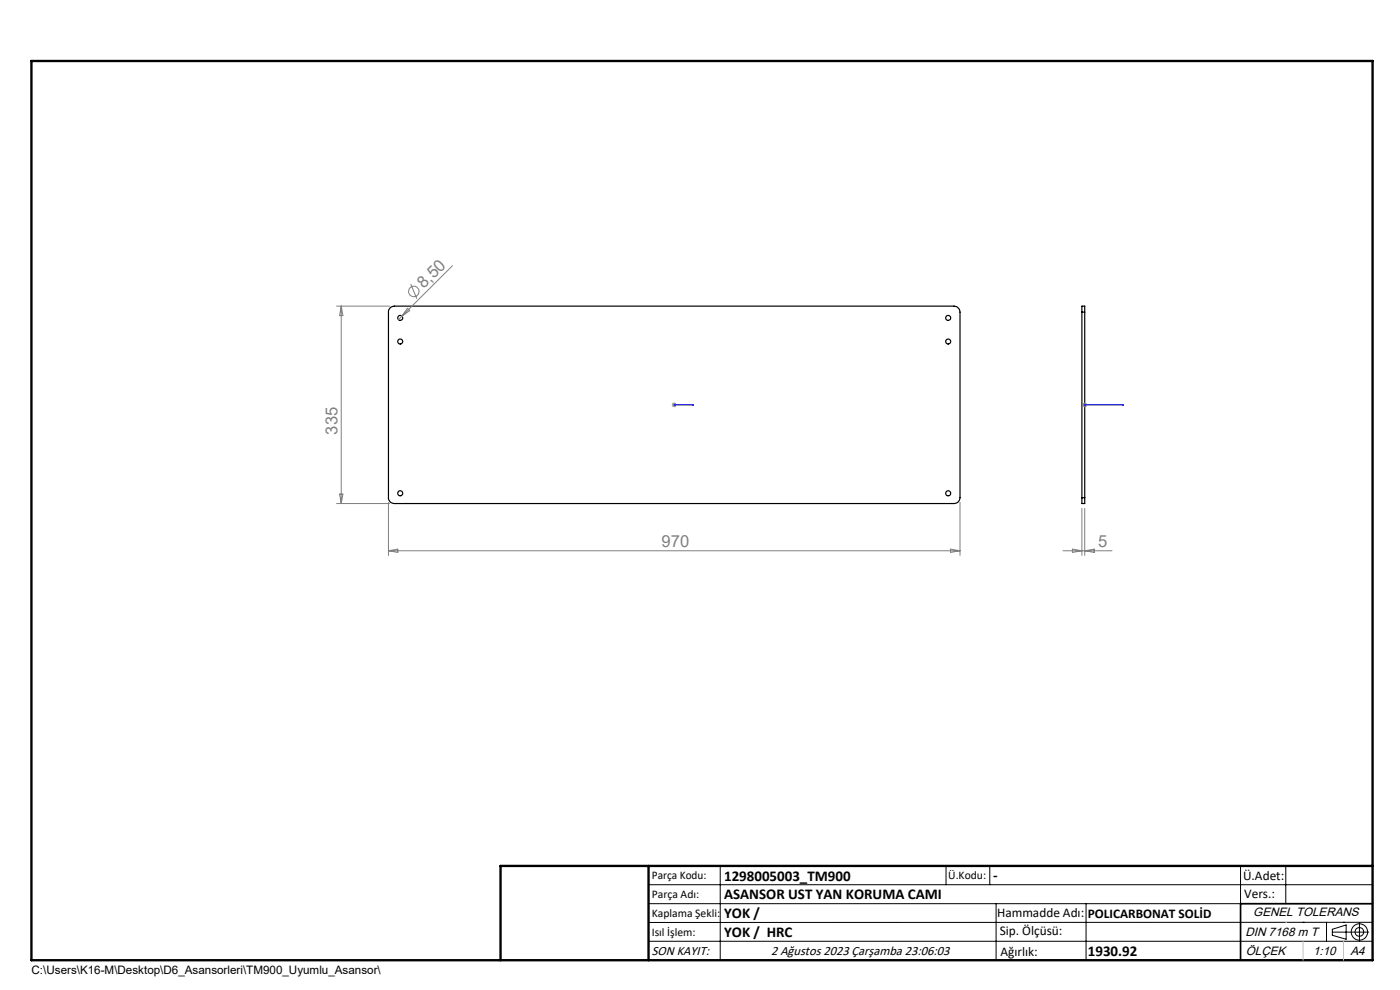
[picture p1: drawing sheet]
<svg xmlns="http://www.w3.org/2000/svg" width="297mm" height="210mm" viewBox="0 0 297 210" stroke-linecap="round" stroke-linejoin="round" font-family="sans-serif">
<g fill="none" stroke="#000" stroke-width=".25">
<path d="M82.8 65.3l.8-.4h118.8a1.33 1.33 0 0 1 1.3 1.3v39.4a1.26 1.26 0 0 1-1.3 1.2h-118.8a1.21 1.21 0 0 1-1.2-1.2v-39.6zM229.5 66.2v-1.3h.6v1.3M229.5 66.2v39.4M229.5 66.2h.6M230.1 66.2v39.4M229.5 105.6v1.2h.6v-1.2M229.5 105.6h.6M106.2 203.7h185"/>
<circle cx="84.9" cy="72.4" r=".54"/>
<circle cx="84.9" cy="67.4" r=".54"/>
<circle cx="201.2" cy="72.4" r=".54"/>
<circle cx="201.2" cy="67.4" r=".54"/>
<circle cx="84.9" cy="104.6" r=".52"/>
<circle cx="201.2" cy="104.6" r=".52"/>
</g>
<g fill="none" stroke="#808080" stroke-width=".21">
<path d="M96 56.4l-10.7 10.7M71.4 64.9h11.3M72.4 64.9v41.9M72.4 64.9l.3 2h-.7zM85.3 67.1l-.8 .7M86.4 65.4l.5 .5-1.6 1.2zM87.1 60.2l1.3 3.2M142.5 85.9h1M142.7 85.5l.7 .7M143 85.4v1M143.4 85.5l-.7 .7M229.6 85.9h1"/>
<path d="M229.8 85.5l.7 .7M230.1 85.4v1M230.5 85.5l-.7 .7M71.4 106.8h11.3M72 104.8h.7l-.3 2zM82.4 116.8h121.3M82.4 106.6v11.2M82.4 116.8l2-.3v.7zM201.6 116.5l2.1 .3-2.1 .4zM203.7 106.6v11.2M225.5 116.8h10.4M227.5 116.5l2 .3-2 .4z"/>
<path d="M229.5 107.8v10M230.1 107.8v10M230.1 116.8l2-.3v.7z"/>
<circle cx="87.8" cy="61.8" r="1.09"/>
</g>
<g fill="none" stroke="#000" stroke-width=".21">
<path d="M137.6 187.7h153.6M137.6 191.7h153.6M137.6 199.7h153.6M152.8 183.7v20M200.7 183.7v4M210 183.7v4M211.3 191.7v12M230.4 191.7v12M263.2 183.7v20M272.8 183.7v8M276.4 195.6h.1M281.4 195.6v4.1"/>
<path d="M282.6 197.7h7.8M282.6 197.1l3-.9v3l-3-.8zM285 195.6h.1M288.4 195.8v3.8M291.2 195.6l-153.6 .1"/>
<circle cx="288.4" cy="197.7" r="1.74"/>
<circle cx="288.4" cy="197.7" r=".93"/>
</g>
<path d="M142.9 85.9h.2zM143 85.9h.1M143 85.9h4.2M147.2 85.9h-.4h.4M230 85.9h.2zM230.1 85.9h.1M230.1 85.9h8.3M238.4 85.9h-.4h.4" fill="none" stroke="#00f" stroke-width=".21"/>
<path d="M291.2 191.7h-28v12" fill="none" stroke="#000" stroke-width=".35"/>
<path d="M6.7 12.9h284.5v190.8h-284.5zM137.6 183.7v20M291.2 183.7h-185v20" fill="none" stroke="#000" stroke-width=".5"/>
<path d="M272.8 195.6h.1M276.4 199.7v4M285 199.7v4" fill="none" stroke="#c0c0c0" stroke-width=".21"/>
<g fill="#00f">
<path d="M146.8 85.9h.4zM142.9 85.9h.2z"/>
<path d="M230 85.9h.2zM238 85.9h.4z"/>
</g>
<g font-size="3.5" fill="#808080">
<text x="89.9" y="61.3" transform="rotate(-45 89.9 61.3)">8,50</text>
<text x="71.6" y="92.2" transform="rotate(-90 71.6 92.2)">335</text>
<text x="140.4" y="116">970</text>
<text x="233" y="116">5</text>
</g>
<g font-size="3.2">
<text x="153.6" y="186.8">1298005003_TM900</text>
<text x="153.6" y="190.8">ASANSOR UST YAN KORUMA CAMI</text>
<text x="210.7" y="186.6">-</text>
<text x="153.6" y="194.8">YOK /</text>
<text x="153.6" y="198.8">YOK / HRC</text>
<text x="230.8" y="202.8">1930.92</text>
</g>
<g font-size="2.8">
<text x="263.7" y="186.7">Ü.Adet:</text>
<text x="263.9" y="190.5">Vers.:</text>
<text x="211.5" y="194.5">Hammadde Adı:</text>
<text x="230.8" y="194.7">POLICARBONAT SOLİD</text>
<text x="138.3" y="202.6">SON KAYIT:</text>
<text x="163.6" y="202.6">2 Ağustos 2023 Çarşamba 23:06:03</text>
<text x="212.1" y="198.4">Sip. Ölçüsü:</text>
<text x="212.2" y="202.7">Ağırlık:</text>
</g>
<g font-size="2.6">
<text x="265.9" y="194.4">GENEL TOLERANS</text>
<text x="264.2" y="198.5">DIN 7168 m T</text>
<text x="264.3" y="202.6">ÖLÇEK</text>
<text x="278.5" y="202.6">1:10</text>
<text x="286.5" y="202.6">A4</text>
</g>
<g font-size="2.5">
<text x="138.3" y="186.4">Parça Kodu:</text>
<text x="138.3" y="190.5">Parça Adı:</text>
<text x="201.2" y="186.5">Ü.Kodu:</text>
<text x="138.3" y="194.5">Kaplama Şekli:</text>
<text x="138.3" y="198.6">Isıl İşlem:</text>
<text x="6.7" y="206.7">C:\Users\K16-M\Desktop\D6_Asansorleri\TM900_Uyumlu_Asansor\</text>
</g>
</svg>
